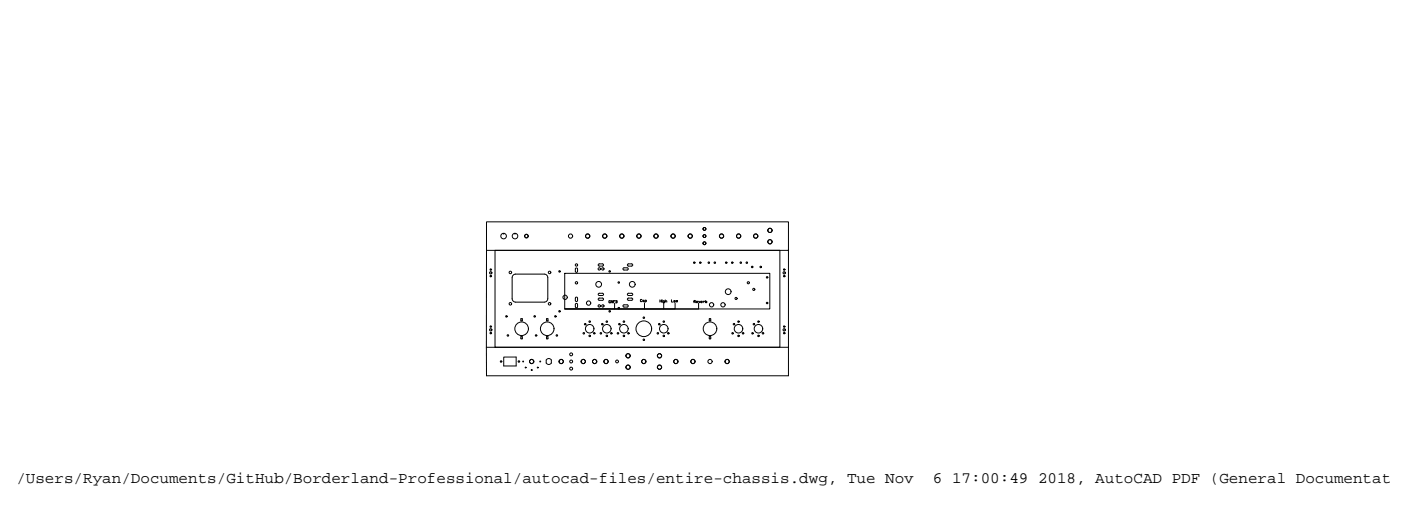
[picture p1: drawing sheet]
<svg xmlns="http://www.w3.org/2000/svg" width="762mm" height="279mm" viewBox="0 0 762 279" stroke-linecap="round" stroke-linejoin="round" font-family="sans-serif">
<!-- layer: 0 -->
<g fill="none" stroke="#000" stroke-width=".54">
<path d="M265 121h164v15h-164zM265 136v53M269 136h155v53h-155zM429 136v68h-164v-15M279 150l1-1h17l1 2v12l-2 1h-16l-1-2v-11zM307 149h112v19h-112zM313 146h1v2h-1zM326 144l2-1a.6 .6 0 0 1 0 1 .6 .6 0 0 1 0 1h-2zM326 160l2-1a.6 .6 0 0 1 0 1 .6 .6 0 0 1 0 1h-2zM339 146h2a.6 .6 0 0 1 1 0 .7 .7 0 0 1-1 1h-2zM341 144l3-1a.6 .6 0 0 1 0 1 .6 .6 0 0 1 0 1h-2zM341 160l3-1a.6 .6 0 0 1 0 1 .6 .6 0 0 1 0 1h-2z"/>
<path d="M283 173v1M283 173h1v1h-1M298 173h-1v1h1M298 173v1M313 165a.6 .6 0 0 1 1 0M313 166v1a.6 .6 0 0 0 1 0v-1M313 162a.7 .7 0 0 1 1-1 .6 .6 0 0 1 0 1M313 162v1a.7 .7 0 0 0 1 1 .6 .6 0 0 0 0-1v-1M326 162h2a.6 .6 0 0 1 0 1h-2zM334 165v3M339 166h2a.6 .6 0 0 1 1 0 .7 .7 0 0 1-1 1h-2zM341 162h3a.6 .6 0 0 1 0 1h-2z"/>
<path d="M351 165v3M359 163v1M359 164h1M360 163v1M360 163h.1M361 165v3M361 164v-1v1M362 164v-1l1 1M362 163v1M367 165v3h-60h73v-3M377 164h1l-1-1v2M378 164v1"/>
<path d="M379 164v1M380 164v1l1-1M381 164h1h-1l1 1M382 164v1M383 164h-1M384 164v1zM384 163v2M386 173h1v1h-1zM265 189h164M274 194h7v5h-7zM283 183v1M283 183h1v1h-1"/>
<path d="M297 196v1a1.6 1.6 0 0 0 3 0v-1M297 196a1.6 1.6 0 0 1 3 0M298 183h-1v1h1M298 183v1M386 183h1v1h-1z"/>
<circle cx="274" cy="128" r="1.5"/>
<circle cx="280" cy="128" r="1.5"/>
<circle cx="286" cy="128" r="1"/>
<circle cx="310" cy="128" r="1.2"/>
<circle cx="320" cy="128" r="1.2"/>
<circle cx="329" cy="128" r="1.2"/>
<circle cx="338" cy="128" r="1.2"/>
<circle cx="348" cy="128" r="1.2"/>
<circle cx="357" cy="128" r="1.2"/>
<circle cx="366" cy="128" r="1.2"/>
<circle cx="375" cy="128" r="1.2"/>
<circle cx="383" cy="124" r=".8"/>
<circle cx="383" cy="132" r=".8"/>
<circle cx="383" cy="128" r=".8"/>
<circle cx="392" cy="128" r="1.2"/>
<circle cx="402" cy="128" r="1.2"/>
<circle cx="411" cy="128" r="1.2"/>
<circle cx="419" cy="131" r="1.2"/>
<circle cx="419" cy="125" r="1.2"/>
<circle cx="278" cy="148" r=".7"/>
<circle cx="299" cy="148" r=".7"/>
<circle cx="304" cy="148" r=".4"/>
<circle cx="314" cy="144" r=".6"/>
<circle cx="314" cy="154" r=".6"/>
<circle cx="326" cy="155" r="1.6"/>
<circle cx="326" cy="146" r=".6"/>
<circle cx="328" cy="146" r=".6"/>
<circle cx="332" cy="148" r=".4"/>
<circle cx="337" cy="154" r=".4"/>
<circle cx="344" cy="155" r="1.6"/>
<circle cx="378" cy="143" r=".4"/>
<circle cx="381" cy="143" r=".4"/>
<circle cx="386" cy="143" r=".4"/>
<circle cx="389" cy="143" r=".4"/>
<circle cx="395" cy="143" r=".4"/>
<circle cx="396" cy="159" r="1.6"/>
<circle cx="398" cy="143" r=".4"/>
<circle cx="403" cy="143" r=".4"/>
<circle cx="406" cy="143" r=".4"/>
<circle cx="407" cy="154" r=".6"/>
<circle cx="409" cy="145" r=".4"/>
<circle cx="410" cy="157" r=".6"/>
<circle cx="414" cy="145" r=".4"/>
<circle cx="417" cy="151" r=".4"/>
<circle cx="275" cy="172" r=".4"/>
<circle cx="278" cy="165" r=".7"/>
<circle cx="284" cy="179" r="4"/>
<circle cx="291" cy="172" r=".4"/>
<circle cx="298" cy="179" r="4"/>
<circle cx="299" cy="165" r=".7"/>
<circle cx="302" cy="172" r=".4"/>
<circle cx="304" cy="169" r=".4"/>
<circle cx="307" cy="162" r="1.2"/>
<circle cx="318" cy="176" r=".4"/>
<circle cx="320" cy="165" r="1.2"/>
<circle cx="321" cy="179" r="2.3"/>
<circle cx="321" cy="175" r=".4"/>
<circle cx="326" cy="166" r=".6"/>
<circle cx="328" cy="176" r=".4"/>
<circle cx="328" cy="166" r=".6"/>
<circle cx="330" cy="179" r="2.3"/>
<circle cx="330" cy="175" r=".4"/>
<circle cx="332" cy="169" r=".4"/>
<circle cx="337" cy="168" r=".4"/>
<circle cx="337" cy="176" r=".4"/>
<circle cx="339" cy="179" r="2.3"/>
<circle cx="339" cy="175" r=".4"/>
<circle cx="350" cy="179" r="4"/>
<circle cx="350" cy="173" r=".4"/>
<circle cx="359" cy="176" r=".4"/>
<circle cx="361" cy="179" r="2.3"/>
<circle cx="361" cy="175" r=".4"/>
<circle cx="386" cy="179" r="4"/>
<circle cx="387" cy="166" r="1.2"/>
<circle cx="393" cy="166" r="1.2"/>
<circle cx="399" cy="176" r=".4"/>
<circle cx="400" cy="162" r=".6"/>
<circle cx="402" cy="179" r="2.3"/>
<circle cx="402" cy="175" r=".4"/>
<circle cx="410" cy="176" r=".4"/>
<circle cx="413" cy="179" r="2.3"/>
<circle cx="413" cy="175" r=".4"/>
<circle cx="417" cy="165" r=".4"/>
<circle cx="273" cy="197" r=".4"/>
<circle cx="276" cy="182" r=".4"/>
<circle cx="282" cy="197" r=".4"/>
<circle cx="285" cy="197" r=".2"/>
<circle cx="286" cy="200" r=".2"/>
<circle cx="289" cy="197" r="1.2"/>
<circle cx="292" cy="182" r=".4"/>
<circle cx="292" cy="200" r=".2"/>
<circle cx="294" cy="197" r=".2"/>
<circle cx="303" cy="182" r=".4"/>
<circle cx="305" cy="197" r="1.2"/>
<circle cx="311" cy="197" r=".8"/>
<circle cx="311" cy="193" r=".8"/>
<circle cx="317" cy="197" r="1.2"/>
<circle cx="318" cy="181" r=".4"/>
<circle cx="321" cy="183" r=".4"/>
<circle cx="323" cy="181" r=".4"/>
<circle cx="323" cy="197" r="1.2"/>
<circle cx="327" cy="181" r=".4"/>
<circle cx="330" cy="197" r="1.2"/>
<circle cx="330" cy="183" r=".4"/>
<circle cx="332" cy="181" r=".4"/>
<circle cx="336" cy="196" r=".8"/>
<circle cx="336" cy="181" r=".4"/>
<circle cx="339" cy="183" r=".4"/>
<circle cx="342" cy="200" r="1.2"/>
<circle cx="342" cy="193" r="1.2"/>
<circle cx="342" cy="181" r=".4"/>
<circle cx="350" cy="197" r="1.2"/>
<circle cx="350" cy="185" r=".4"/>
<circle cx="358" cy="181" r=".4"/>
<circle cx="359" cy="200" r="1.2"/>
<circle cx="359" cy="193" r="1.2"/>
<circle cx="361" cy="183" r=".4"/>
<circle cx="363" cy="181" r=".4"/>
<circle cx="368" cy="197" r="1.2"/>
<circle cx="377" cy="197" r="1.2"/>
<circle cx="386" cy="197" r="1.2"/>
<circle cx="395" cy="197" r="1.2"/>
<circle cx="398" cy="181" r=".4"/>
<circle cx="402" cy="183" r=".4"/>
<circle cx="404" cy="181" r=".4"/>
<circle cx="409" cy="181" r=".4"/>
<circle cx="413" cy="183" r=".4"/>
<circle cx="415" cy="181" r=".4"/>
<circle cx="289" cy="201" r=".2"/>
<circle cx="311" cy="200" r=".8"/>
</g>
<!-- layer: IV_ARC_CENTERS -->
<path d="M267 147h.1M267 148h.1M267 150h.1" fill="none" stroke="#000" stroke-width=".54"/>
<!-- layer: IV_INTERIOR_PROFILES -->
<g fill="none" stroke="#000" stroke-width=".54">
<circle cx="267" cy="148" r=".6"/>
<circle cx="267" cy="147" r=".4"/>
<circle cx="267" cy="150" r=".4"/>
<circle cx="427" cy="148" r=".6"/>
<circle cx="427" cy="150" r=".4"/>
<circle cx="427" cy="147" r=".4"/>
<circle cx="267" cy="179" r=".6"/>
<circle cx="267" cy="178" r=".4"/>
<circle cx="427" cy="179" r=".6"/>
<circle cx="427" cy="178" r=".4"/>
<circle cx="267" cy="181" r=".4"/>
<circle cx="427" cy="181" r=".4"/>
</g>
<!-- layer: IV_ARC_CENTERS -->
<g fill="#000">
<circle cx="427" cy="148" r=".3"/>
<circle cx="427" cy="147" r=".3"/>
<circle cx="427" cy="150" r=".3"/>
<circle cx="267" cy="179" r=".3"/>
<circle cx="267" cy="178" r=".3"/>
<circle cx="427" cy="178" r=".3"/>
<circle cx="427" cy="179" r=".3"/>
<circle cx="267" cy="181" r=".3"/>
<circle cx="427" cy="181" r=".3"/>
</g>
<g font-size="8.7">
<text x="9" y="263">/Users/Ryan/Documents/GitHub/Borderland-Professional/autocad-files/entire-chassis.dwg, Tue Nov</text>
<text x="507" y="263">6 17:00:49 2018, AutoCAD PDF (General Documentatio</text>
</g>
<text font-size="4.9" x="347" y="166">Cap</text>
<text font-size="4.4" x="364" y="165">Low</text>
<text font-size="4" x="330" y="166">GNFB</text>
</svg>
